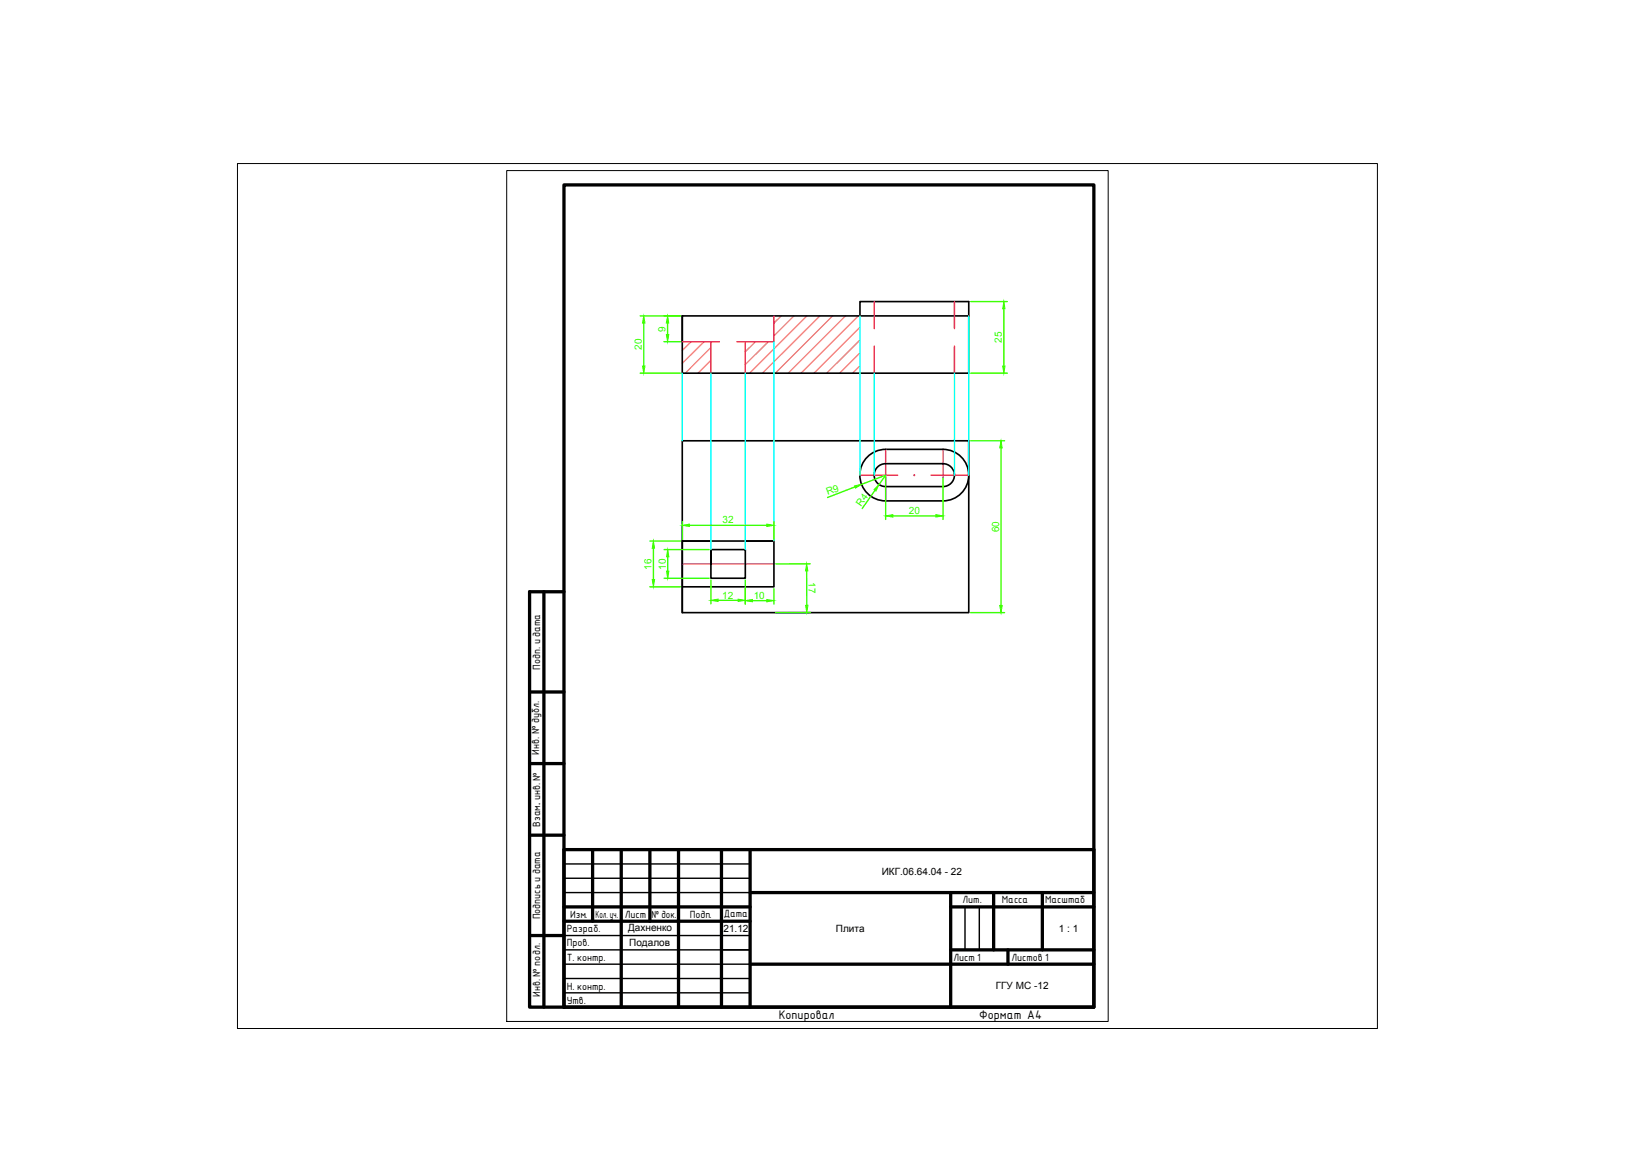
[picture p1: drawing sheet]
<svg xmlns="http://www.w3.org/2000/svg" width="297mm" height="210mm" viewBox="0 0 297 210" stroke-linecap="round" stroke-linejoin="round" font-family="sans-serif">
<!-- layer: 0 -->
<path d="M42.8 29.5h205.6v156h-205.6zM91.4 30.8h108.5v153.4h-108.5z" fill="none" stroke="#000" stroke-width=".18"/>
<g fill="none" stroke="#000" stroke-width=".59">
<path d="M101.7 33.3h95.6v148.3h-95.6zM98.1 106.7v74.9M101.7 106.7h-6.2v74.9h6.2M95.5 124.8h6.2M95.5 137.7h6.2M95.5 150.6h6.2M101.7 153.2h95.6v28.4h-95.6zM106.9 153.2v12.9M112 153.2v28.4M117.2 153.2v12.9M122.4 153.2v28.4M130.1 153.2v28.4"/>
<path d="M135.3 153.2v28.4M95.5 168.7h6.2M101.7 163.5h33.6M101.7 166.1h33.6M135.3 161h62M135.3 173.9h62M171.5 163.5h25.8M171.5 161v20.6M171.5 171.3h25.8M179.2 161v10.3M181.8 171.3v2.6M188 161v10.3"/>
</g>
<path d="M101.7 106.7v74.9" fill="none" stroke="#000" stroke-width=".3"/>
<path d="M101.7 155.8h33.6M101.7 158.4h33.6M101.7 168.7h33.6M101.7 171.3h33.6M101.7 173.9h33.6M101.7 176.5h33.6M101.7 179h33.6M101.7 161h33.6M174 163.5v7.8M176.6 163.5v7.8" fill="none" stroke="#000" stroke-width=".25"/>
<g fill="none" stroke="#ff7f7f" stroke-width=".25">
<path d="M140.9 57l-1.3 1.3M143.2 57l-3.6 3.6M145.5 57l-10.3 10.3M147.9 57l-10.4 10.3M150.2 57l-10.4 10.3M152.5 57l-10.3 10.3M154.8 57l-10.3 10.3M155.1 59l-8.3 8.3M124.6 61.6l-1.6 1.6M127 61.6l-4 3.9M128.2 62.7l-4.6 4.6M128.2 65l-2.3 2.3"/>
<path d="M136.2 61.6l-1.8 1.8M138.6 61.6l-4.2 4.2M155.1 61.3l-6 6M155.1 63.6l-3.7 3.7M155.1 66l-1.3 1.3"/>
</g>
<g fill="none" stroke="#000" stroke-width=".3">
<path d="M123 57h51.7v10.3h-51.7zM123 57v4.6M155.1 57v-2.6h19.6v2.6M123 79.5h51.7v31h-51.7zM174.7 79.5v6.2M123 97.6h5.2M128.2 99.1v5.2h6.2v-5.2h-6.2v2.6M134.4 97.6h5.2M159.7 81a4.6 4.6 0 0 0-4.6 4.7 4.6 4.6 0 0 0 4.6 4.6M159.7 83.6a2.06 2.06 0 0 0-2 2.1 2.06 2.06 0 0 0 2 2M159.7 81h10.4a4.6 4.6 0 0 1 4.6 4.7 4.6 4.6 0 0 1-4.6 4.6h-10.4M159.7 83.6h10.4a2.06 2.06 0 0 1 2 2.1 2.06 2.06 0 0 1-2 2h-10.4"/>
<path d="M123 105.8h16.6v-8.2h-16.6v12.9"/>
</g>
<path d="M155.1 85.7h6.8M159.7 81v9.3M167.9 85.7h6.8M170.1 81v9.3M123 101.7h16.6" fill="none" stroke="#ff00bf" stroke-width=".25"/>
<circle cx="164.9" cy="85.7" r=".11" fill="#ff00bf" stroke="#ff00bf" stroke-width=".18"/>
<path d="M139.6 57v4.6h-6.7M157.7 54.4v4.9M172.1 54.4v4.9M123 61.6h6.7M128.2 61.6v5.7M134.4 61.6v5.7M157.7 62.4v4.9M172.1 62.4v4.9" fill="none" stroke="#ff3f00" stroke-width=".25"/>
<path d="M155.1 57v28.7M174.7 57v28.7M123 67.3v12.2M128.2 67.3v31.8M134.4 67.3v31.8M139.6 61.6v36M157.7 67.3v18.4M172.1 67.3v18.4" fill="none" stroke="#0ff" stroke-width=".25"/>
<g fill="none" stroke="#3fff00" stroke-width=".25">
<path d="M115.5 57h7.2M116.1 58.3v7.7M120.4 58.3v2M175.1 54.4h6.6M181 55.7v10.3M115.5 67.3h7.2M119.7 61.6h3M175.1 67.3h6.6M175.1 79.5h6.1M117.2 97.6h5.5M117.8 98.9v5.6M119.8 99.1h8.1"/>
<path d="M123 94.1v3.1M124.3 94.7h14M139.6 94.1v3.1M154.2 87.8l-4.9 1.9M155.4 87.3l4.3-1.6-1.2 1.7M157.8 88.4l-2.3 3.3M159.7 86v7.7M161 93h7.8M170.1 86.1v7.6M180.5 80.8v28.4M117.2 105.8h5.5M119.8 104.3h8.1"/>
<path d="M120.4 100.4v2.6M128.2 104.6v4.3M129.5 108.3h3.6M134.4 104.6v4.4M135.7 108.3h2.6M139.6 106.2v2.8M145.5 103v6.2M146.1 101.7h-6.2M146.2 110.5h-6.3M175.1 110.5h6.1"/>
</g>
<g fill="#3fff00" stroke="#3fff00" stroke-width=".18">
<path d="M116.1 57l.2 1.3h-.4z"/>
<path d="M115.9 66h.4l-.2 1.3z"/>
<path d="M120.2 60.3h.4l-.2 1.3z"/>
<path d="M120.4 57l.2 1.3h-.4z"/>
<path d="M181 54.4l.3 1.3h-.5z"/>
<path d="M180.8 66h.5l-.3 1.3z"/>
<path d="M117.8 97.6l.3 1.3h-.5z"/>
<path d="M117.6 104.5h.5l-.3 1.3z"/>
<path d="M120.4 99.1l.2 1.3h-.4z"/>
<path d="M120.2 103h.4l-.2 1.3z"/>
<path d="M145.5 101.7l.2 1.3h-.4z"/>
<path d="M145.3 109.2h.4l-.2 1.3z"/>
<path d="M128.2 108.3l1.3-.3v.5z"/>
<path d="M133.1 108l1.3 .3-1.3 .2z"/>
<path d="M134.4 108.3l1.3-.2v.4z"/>
<path d="M138.3 108.1l1.3 .2-1.3 .2z"/>
<path d="M123 94.7l1.3-.2v.4z"/>
<path d="M138.3 94.5l1.3 .2-1.3 .2z"/>
<path d="M159.7 93l1.3-.2v.4z"/>
<path d="M168.8 92.8l1.3 .2-1.3 .2z"/>
<path d="M158.5 87.4l-.5 1.1-.4-.2z"/>
<path d="M154.1 87.6l1.3-.3-1.1 .7z"/>
<path d="M180.3 109.2h.4l-.2 1.3z"/>
<path d="M180.5 79.5l.2 1.3h-.4z"/>
</g>
<g font-size="2.2">
<text x="140.4" y="183.7">Копировал</text>
<text x="176.6" y="183.7">Формат A4</text>
</g>
<g font-size="1.8" fill="#3fff00">
<text x="120" y="59.8" transform="rotate(-90 120 59.8)">9</text>
<text x="115.7" y="63.1" transform="rotate(-90 115.7 63.1)">20</text>
<text x="180.7" y="61.8" transform="rotate(-90 180.7 61.8)">25</text>
<text x="149.3" y="89.3" transform="rotate(-21 149.3 89.3)">R9</text>
<text x="130.3" y="94.4">32</text>
<text x="155.3" y="91.4" transform="rotate(-55 155.3 91.4)">R4</text>
<text x="163.9" y="92.7">20</text>
<text x="180.2" y="96" transform="rotate(-90 180.2 96)">60</text>
<text x="117.5" y="102.8" transform="rotate(-90 117.5 102.8)">16</text>
<text x="120.1" y="102.8" transform="rotate(-90 120.1 102.8)">10</text>
<text x="130.3" y="107.9">12</text>
<text x="135.9" y="108">10</text>
<text x="145.8" y="105" transform="rotate(89 145.8 105)">17</text>
</g>
<g font-size="1.8">
<text x="97.4" y="120.8" transform="rotate(-90 97.4 120.8)">Подп. и дата</text>
<text x="97.2" y="136.1" transform="rotate(-90 97.2 136.1)">Инв. № дубл.</text>
<text x="97.4" y="149.1" transform="rotate(-90 97.4 149.1)">Взам. инв. №</text>
<text x="97.4" y="145.1" transform="rotate(-90 97.4 145.1)">.</text>
<text x="159" y="157.7">ИКГ.06.64.04 - 22</text>
<text x="97.4" y="165.8" transform="rotate(-90 97.4 165.8)">Подпись и дата</text>
<text x="102.8" y="165.5">Изм.</text>
<text x="107.4" y="165.5">Кол. уч.</text>
<text x="112.7" y="165.5">Лист</text>
<text x="113.3" y="167.9">Дахненко</text>
<text x="117.5" y="165.5">№ док.</text>
<text x="124.4" y="165.5">Подп.</text>
<text x="130.5" y="165.4">Дата</text>
<text x="173.6" y="162.9">Лит.</text>
<text x="180.7" y="162.9">Масса</text>
<text x="188.5" y="162.9">Масштаб</text>
<text x="102.2" y="168">Разраб.</text>
<text x="102.2" y="170.6">Пров.</text>
<text x="102.2" y="173.2">Т. контр.</text>
<text x="113.5" y="170.5">Подалов</text>
<text x="130.5" y="168">21.12</text>
<text x="150.8" y="168">Плита</text>
<text x="172" y="173.3">Лист 1</text>
<text x="182.4" y="173.3">Листов 1</text>
<text x="191" y="168">1 : 1</text>
<text x="97.4" y="179.8" transform="rotate(-90 97.4 179.8)">Инв. № подл.</text>
<text x="102.2" y="178.5">Н. контр.</text>
<text x="179.6" y="178.4">ГГУ МС -12</text>
<text x="102.2" y="181.1">Утв.</text>
</g>
</svg>
